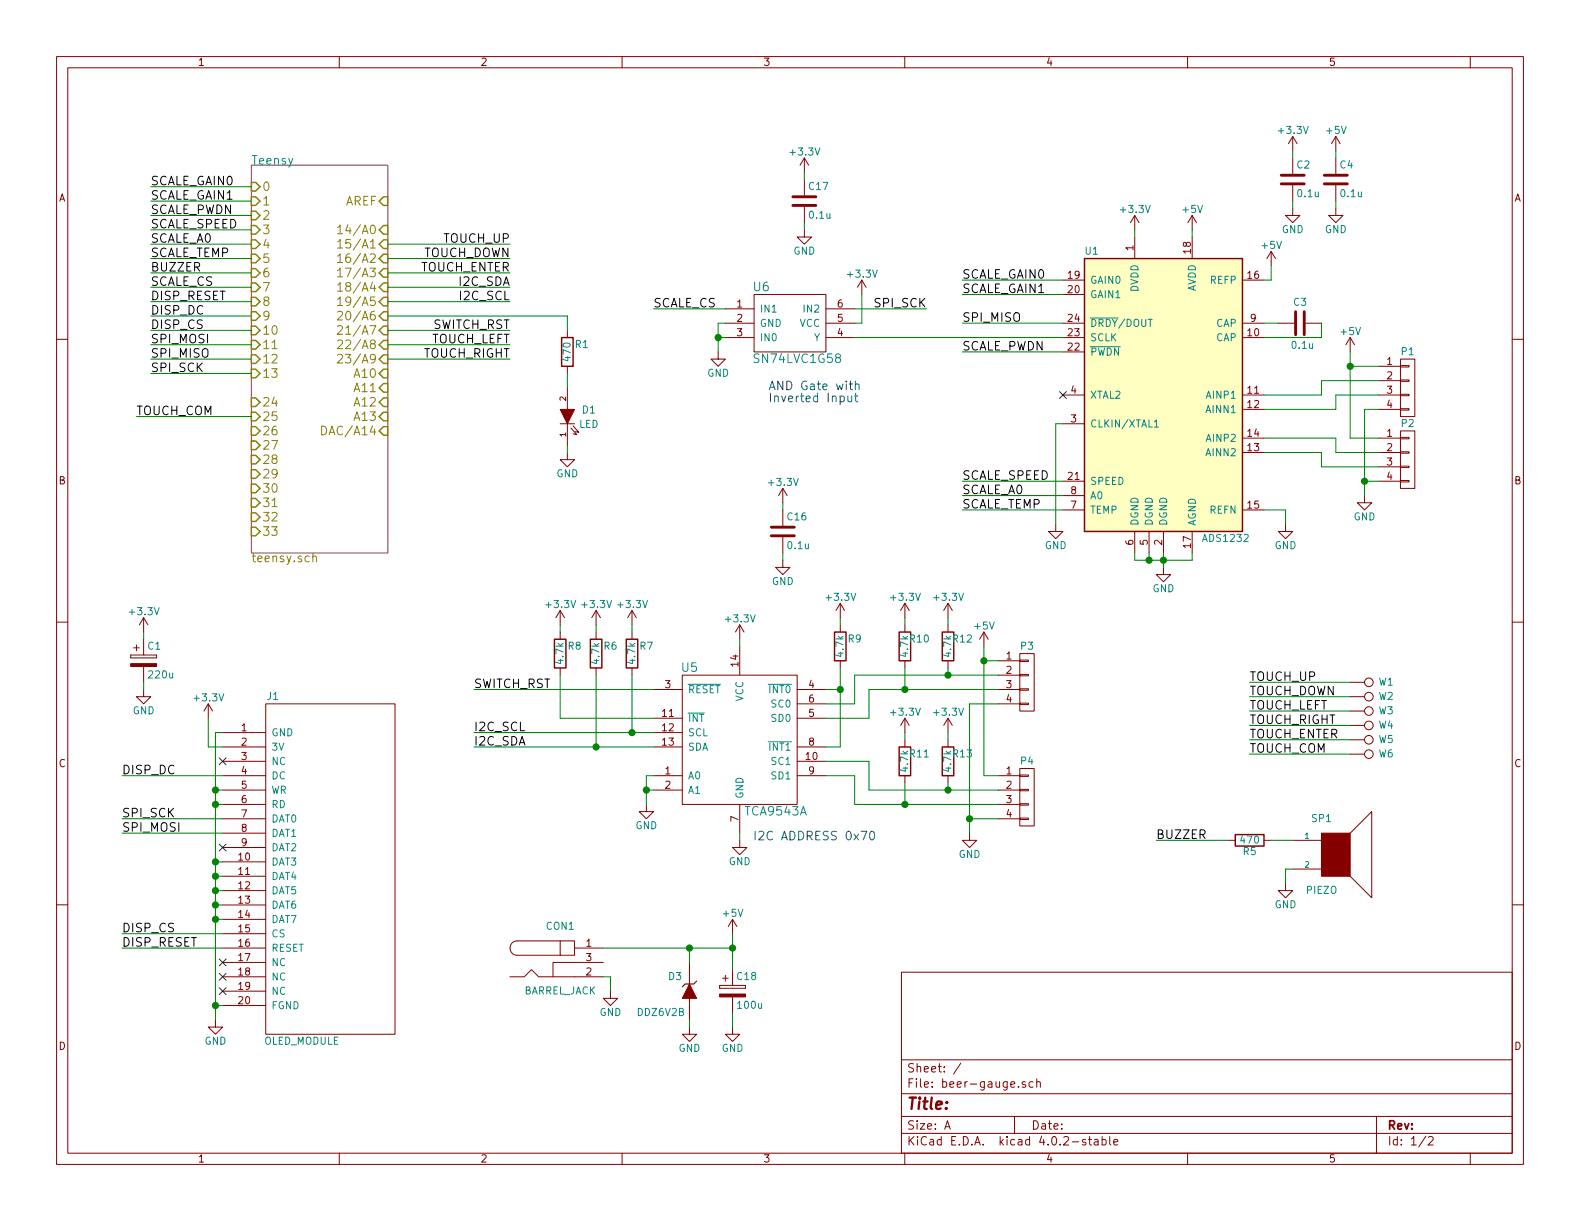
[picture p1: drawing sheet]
EESchema Schematic File Version 2
LIBS:power
LIBS:device
LIBS:transistors
LIBS:conn
LIBS:linear
LIBS:regul
LIBS:74xx
LIBS:cmos4000
LIBS:adc-dac
LIBS:memory
LIBS:xilinx
LIBS:microcontrollers
LIBS:dsp
LIBS:microchip
LIBS:analog_switches
LIBS:motorola
LIBS:texas
LIBS:intel
LIBS:audio
LIBS:interface
LIBS:digital-audio
LIBS:philips
LIBS:display
LIBS:cypress
LIBS:siliconi
LIBS:opto
LIBS:atmel
LIBS:contrib
LIBS:valves
LIBS:TEENSY_3.2
LIBS:OLED_MODULE
LIBS:touch_pad
LIBS:sn74lvc
LIBS:tca9546a
LIBS:beer-gauge-cache
EELAYER 25 0
EELAYER END
$Descr A 11000 8500
encoding utf-8
Sheet 1 2
Title ""
Date ""
Rev ""
Comp ""
Comment1 ""
Comment2 ""
Comment3 ""
Comment4 ""
$EndDescr
$Comp
L +5V #PWR01
U 1 1
P 9400 2450
F 0 "#PWR01" H 9400 2300 50  0001 C CNN
F 1 "+5V" H 9400 2590 50  0000 C CNN
F 2 "" H 9400 2450 50  0000 C CNN
F 3 "" H 9400 2450 50  0000 C CNN
	1    9400 2450
	1    0    0    -1  
$EndComp
$Comp
L +3.3V #PWR02
U 1 1
P 7900 1600
F 0 "#PWR02" H 7900 1450 50  0001 C CNN
F 1 "+3.3V" H 7900 1740 50  0000 C CNN
F 2 "" H 7900 1600 50  0000 C CNN
F 3 "" H 7900 1600 50  0000 C CNN
	1    7900 1600
	1    0    0    -1  
$EndComp
$Comp
L GND #PWR03
U 1 1
P 8100 3950
F 0 "#PWR03" H 8100 3700 50  0001 C CNN
F 1 "GND" H 8100 3800 50  0000 C CNN
F 2 "" H 8100 3950 50  0000 C CNN
F 3 "" H 8100 3950 50  0000 C CNN
	1    8100 3950
	1    0    0    -1  
$EndComp
$Comp
L CONN_01X04 P1
U 1 1
P 9800 2700
F 0 "P1" H 9800 2950 50  0000 C CNN
F 1 "CONN_01X04" V 9900 2700 50  0001 C CNN
F 2 "footprint:0855135016" H 9800 2700 50  0001 C CNN
F 3 "" H 9800 2700 50  0000 C CNN
	1    9800 2700
	1    0    0    -1  
$EndComp
$Comp
L CONN_01X04 P2
U 1 1
P 9800 3200
F 0 "P2" H 9800 3450 50  0000 C CNN
F 1 "CONN_01X04" V 9900 3200 50  0001 C CNN
F 2 "footprint:0855135016" H 9800 3200 50  0001 C CNN
F 3 "" H 9800 3200 50  0000 C CNN
	1    9800 3200
	1    0    0    -1  
$EndComp
$Comp
L CONN_01X04 P3
U 1 1
P 7150 4750
F 0 "P3" H 7150 5000 50  0000 C CNN
F 1 "CONN_01X04" V 7250 4750 50  0001 C CNN
F 2 "footprint:0855135016" H 7150 4750 50  0001 C CNN
F 3 "" H 7150 4750 50  0000 C CNN
	1    7150 4750
	1    0    0    -1  
$EndComp
$Comp
L CONN_01X04 P4
U 1 1
P 7150 5550
F 0 "P4" H 7150 5800 50  0000 C CNN
F 1 "CONN_01X04" V 7250 5550 50  0001 C CNN
F 2 "footprint:0855135016" H 7150 5550 50  0001 C CNN
F 3 "" H 7150 5550 50  0000 C CNN
	1    7150 5550
	1    0    0    -1  
$EndComp
$Comp
L GND #PWR04
U 1 1
P 9500 3450
F 0 "#PWR04" H 9500 3200 50  0001 C CNN
F 1 "GND" H 9500 3300 50  0000 C CNN
F 2 "" H 9500 3450 50  0000 C CNN
F 3 "" H 9500 3450 50  0000 C CNN
	1    9500 3450
	1    0    0    -1  
$EndComp
$Comp
L GND #PWR05
U 1 1
P 8950 3650
F 0 "#PWR05" H 8950 3400 50  0001 C CNN
F 1 "GND" H 8950 3500 50  0000 C CNN
F 2 "" H 8950 3650 50  0000 C CNN
F 3 "" H 8950 3650 50  0000 C CNN
	1    8950 3650
	1    0    0    -1  
$EndComp
$Comp
L C C3
U 1 1
P 9050 2250
F 0 "C3" V 9200 2200 50  0000 L CNN
F 1 "0.1u" V 8900 2150 50  0000 L CNN
F 2 "Capacitors_SMD:C_0603" H 9088 2100 50  0001 C CNN
F 3 "" H 9050 2250 50  0000 C CNN
	1    9050 2250
	0    -1   -1   0   
$EndComp
$Comp
L +5V #PWR06
U 1 1
P 8850 1850
F 0 "#PWR06" H 8850 1700 50  0001 C CNN
F 1 "+5V" H 8850 1990 50  0000 C CNN
F 2 "" H 8850 1850 50  0000 C CNN
F 3 "" H 8850 1850 50  0000 C CNN
	1    8850 1850
	1    0    0    -1  
$EndComp
$Comp
L +5V #PWR07
U 1 1
P 8300 1600
F 0 "#PWR07" H 8300 1450 50  0001 C CNN
F 1 "+5V" H 8300 1740 50  0000 C CNN
F 2 "" H 8300 1600 50  0000 C CNN
F 3 "" H 8300 1600 50  0000 C CNN
	1    8300 1600
	1    0    0    -1  
$EndComp
$Comp
L C C4
U 1 1
P 9300 1250
F 0 "C4" H 9325 1350 50  0000 L CNN
F 1 "0.1u" H 9325 1150 50  0000 L CNN
F 2 "Capacitors_SMD:C_0603" H 9338 1100 50  0001 C CNN
F 3 "" H 9300 1250 50  0000 C CNN
	1    9300 1250
	1    0    0    -1  
$EndComp
$Comp
L +5V #PWR08
U 1 1
P 9300 1050
F 0 "#PWR08" H 9300 900 50  0001 C CNN
F 1 "+5V" H 9300 1190 50  0000 C CNN
F 2 "" H 9300 1050 50  0000 C CNN
F 3 "" H 9300 1050 50  0000 C CNN
	1    9300 1050
	1    0    0    -1  
$EndComp
$Comp
L GND #PWR09
U 1 1
P 9300 1450
F 0 "#PWR09" H 9300 1200 50  0001 C CNN
F 1 "GND" H 9300 1300 50  0000 C CNN
F 2 "" H 9300 1450 50  0000 C CNN
F 3 "" H 9300 1450 50  0000 C CNN
	1    9300 1450
	1    0    0    -1  
$EndComp
$Comp
L GND #PWR010
U 1 1
P 7350 3650
F 0 "#PWR010" H 7350 3400 50  0001 C CNN
F 1 "GND" H 7350 3500 50  0000 C CNN
F 2 "" H 7350 3650 50  0000 C CNN
F 3 "" H 7350 3650 50  0000 C CNN
	1    7350 3650
	1    0    0    -1  
$EndComp
Text Label 6700 2450 0    60   ~ 0
SCALE_PWDN
Text Label 6700 1950 0    60   ~ 0
SCALE_GAIN0
Text Label 6700 2050 0    60   ~ 0
SCALE_GAIN1
Text Label 6700 3350 0    60   ~ 0
SCALE_SPEED
Text Label 6700 3450 0    60   ~ 0
SCALE_A0
Text Label 1050 1300 0    60   ~ 0
SCALE_GAIN0
Text Label 1050 1400 0    60   ~ 0
SCALE_GAIN1
Text Label 1050 1500 0    60   ~ 0
SCALE_PWDN
Text Label 1050 1600 0    60   ~ 0
SCALE_SPEED
Text Label 1050 1700 0    60   ~ 0
SCALE_A0
$Comp
L OLED_MODULE J1
U 1 1
P 2300 6050
F 0 "J1" H 1900 7250 50  0000 C CNN
F 1 "OLED_MODULE" H 2100 4850 50  0000 C CNN
F 2 "footprint:0522712069" H 2300 6050 50  0001 C CNN
F 3 "DOCUMENTATION" H 2300 6050 50  0001 C CNN
	1    2300 6050
	1    0    0    -1  
$EndComp
$Comp
L GND #PWR011
U 1 1
P 1500 7100
F 0 "#PWR011" H 1500 6850 50  0001 C CNN
F 1 "GND" H 1500 6950 50  0000 C CNN
F 2 "" H 1500 7100 50  0000 C CNN
F 3 "" H 1500 7100 50  0000 C CNN
	1    1500 7100
	1    0    0    -1  
$EndComp
NoConn ~ 1550 6900
NoConn ~ 1550 6800
NoConn ~ 1550 6700
NoConn ~ 1550 5300
$Comp
L +3.3V #PWR012
U 1 1
P 1450 5000
F 0 "#PWR012" H 1450 4850 50  0001 C CNN
F 1 "+3.3V" H 1450 5140 50  0000 C CNN
F 2 "" H 1450 5000 50  0000 C CNN
F 3 "" H 1450 5000 50  0000 C CNN
	1    1450 5000
	1    0    0    -1  
$EndComp
$Comp
L CP C1
U 1 1
P 1000 4600
F 0 "C1" H 1025 4700 50  0000 L CNN
F 1 "220u" H 1025 4500 50  0000 L CNN
F 2 "Capacitors_Tantalum_SMD:TantalC_SizeD_EIA-7343_Reflow" H 1038 4450 50  0001 C CNN
F 3 "" H 1000 4600 50  0000 C CNN
	1    1000 4600
	1    0    0    -1  
$EndComp
Text Label 850  6600 0    60   ~ 0
DISP_RESET
$Comp
L +3.3V #PWR013
U 1 1
P 1000 4400
F 0 "#PWR013" H 1000 4250 50  0001 C CNN
F 1 "+3.3V" H 1000 4540 50  0000 C CNN
F 2 "" H 1000 4400 50  0000 C CNN
F 3 "" H 1000 4400 50  0000 C CNN
	1    1000 4400
	1    0    0    -1  
$EndComp
$Comp
L GND #PWR014
U 1 1
P 1000 4800
F 0 "#PWR014" H 1000 4550 50  0001 C CNN
F 1 "GND" H 1000 4650 50  0000 C CNN
F 2 "" H 1000 4800 50  0000 C CNN
F 3 "" H 1000 4800 50  0000 C CNN
	1    1000 4800
	1    0    0    -1  
$EndComp
Text Label 1050 2100 0    60   ~ 0
DISP_RESET
Text Label 8700 4950 0    60   ~ 0
TOUCH_LEFT
Text Label 8700 5050 0    60   ~ 0
TOUCH_RIGHT
Text Label 8700 4750 0    60   ~ 0
TOUCH_UP
Text Label 8700 4850 0    60   ~ 0
TOUCH_DOWN
Text Label 3550 1700 2    60   ~ 0
TOUCH_UP
Text Label 3550 1800 2    60   ~ 0
TOUCH_DOWN
Text Label 3550 2400 2    60   ~ 0
TOUCH_LEFT
Text Label 3550 2500 2    60   ~ 0
TOUCH_RIGHT
$Sheet
S 1750 1150 950  2700
U 5762F329
F0 "Teensy" 60
F1 "teensy.sch" 60
F2 "23/A9" I R 2700 2500 60 
F3 "22/A8" I R 2700 2400 60 
F4 "21/A7" I R 2700 2300 60 
F5 "20/A6" I R 2700 2200 60 
F6 "19/A5" I R 2700 2100 60 
F7 "18/A4" I R 2700 2000 60 
F8 "17/A3" I R 2700 1900 60 
F9 "16/A2" I R 2700 1800 60 
F10 "15/A1" I R 2700 1700 60 
F11 "14/A0" I R 2700 1600 60 
F12 "13" I L 1750 2600 60 
F13 "12" I L 1750 2500 60 
F14 "11" I L 1750 2400 60 
F15 "10" I L 1750 2300 60 
F16 "9" I L 1750 2200 60 
F17 "8" I L 1750 2100 60 
F18 "7" I L 1750 2000 60 
F19 "6" I L 1750 1900 60 
F20 "5" I L 1750 1800 60 
F21 "4" I L 1750 1700 60 
F22 "3" I L 1750 1600 60 
F23 "2" I L 1750 1500 60 
F24 "1" I L 1750 1400 60 
F25 "0" I L 1750 1300 60 
F26 "A13" I R 2700 2900 60 
F27 "33" I L 1750 3700 60 
F28 "32" I L 1750 3600 60 
F29 "31" I L 1750 3500 60 
F30 "30" I L 1750 3400 60 
F31 "29" I L 1750 3300 60 
F32 "28" I L 1750 3200 60 
F33 "27" I L 1750 3100 60 
F34 "26" I L 1750 3000 60 
F35 "25" I L 1750 2900 60 
F36 "24" I L 1750 2800 60 
F37 "A12" I R 2700 2800 60 
F38 "DAC/A14" I R 2700 3000 60 
F39 "A11" I R 2700 2700 60 
F40 "A10" I R 2700 2600 60 
F41 "AREF" I R 2700 1400 60 
$EndSheet
$Comp
L LED D1
U 1 1
P 3950 2900
F 0 "D1" V 4000 2750 50  0000 C CNN
F 1 "LED" V 3900 2750 50  0000 C CNN
F 2 "LEDs:LED_0603" H 3950 2900 50  0001 C CNN
F 3 "" H 3950 2900 50  0000 C CNN
	1    3950 2900
	0    -1   -1   0   
$EndComp
$Comp
L R R1
U 1 1
P 3950 2450
F 0 "R1" H 4050 2500 50  0000 C CNN
F 1 "470" V 3950 2450 50  0000 C CNN
F 2 "Resistors_SMD:R_0603" V 3880 2450 50  0001 C CNN
F 3 "" H 3950 2450 50  0000 C CNN
	1    3950 2450
	1    0    0    -1  
$EndComp
$Comp
L GND #PWR015
U 1 1
P 3950 3150
F 0 "#PWR015" H 3950 2900 50  0001 C CNN
F 1 "GND" H 3950 3000 50  0000 C CNN
F 2 "" H 3950 3150 50  0000 C CNN
F 3 "" H 3950 3150 50  0000 C CNN
	1    3950 3150
	1    0    0    -1  
$EndComp
$Comp
L C C2
U 1 1
P 9000 1250
F 0 "C2" H 9025 1350 50  0000 L CNN
F 1 "0.1u" H 9025 1150 50  0000 L CNN
F 2 "Capacitors_SMD:C_0603" H 9038 1100 50  0001 C CNN
F 3 "" H 9000 1250 50  0000 C CNN
	1    9000 1250
	1    0    0    -1  
$EndComp
$Comp
L GND #PWR016
U 1 1
P 9000 1450
F 0 "#PWR016" H 9000 1200 50  0001 C CNN
F 1 "GND" H 9000 1300 50  0000 C CNN
F 2 "" H 9000 1450 50  0000 C CNN
F 3 "" H 9000 1450 50  0000 C CNN
	1    9000 1450
	1    0    0    -1  
$EndComp
$Comp
L +3.3V #PWR017
U 1 1
P 9000 1050
F 0 "#PWR017" H 9000 900 50  0001 C CNN
F 1 "+3.3V" H 9000 1190 50  0000 C CNN
F 2 "" H 9000 1050 50  0000 C CNN
F 3 "" H 9000 1050 50  0000 C CNN
	1    9000 1050
	1    0    0    -1  
$EndComp
$Comp
L SPEAKER SP1
U 1 1
P 9300 5950
F 0 "SP1" H 9200 6200 50  0000 C CNN
F 1 "PIEZO" H 9200 5700 50  0000 C CNN
F 2 "footprint:PKMCS" H 9300 5950 50  0001 C CNN
F 3 "" H 9300 5950 50  0000 C CNN
	1    9300 5950
	1    0    0    -1  
$EndComp
$Comp
L R R5
U 1 1
P 8700 5850
F 0 "R5" V 8780 5850 50  0000 C CNN
F 1 "470" V 8700 5850 50  0000 C CNN
F 2 "Resistors_SMD:R_0603" V 8630 5850 50  0001 C CNN
F 3 "" H 8700 5850 50  0000 C CNN
	1    8700 5850
	0    1    1    0   
$EndComp
$Comp
L GND #PWR018
U 1 1
P 8950 6150
F 0 "#PWR018" H 8950 5900 50  0001 C CNN
F 1 "GND" H 8950 6000 50  0000 C CNN
F 2 "" H 8950 6150 50  0000 C CNN
F 3 "" H 8950 6150 50  0000 C CNN
	1    8950 6150
	1    0    0    -1  
$EndComp
Text Label 8050 5850 0    60   ~ 0
BUZZER
Text Label 1050 1900 0    60   ~ 0
BUZZER
Text Label 8700 5150 0    60   ~ 0
TOUCH_ENTER
Text Label 8700 5250 0    60   ~ 0
TOUCH_COM
Text Label 3550 1900 2    60   ~ 0
TOUCH_ENTER
Text Label 950  2900 0    60   ~ 0
TOUCH_COM
$Comp
L TEST_1P W1
U 1 1
P 9400 4750
F 0 "W1" V 9400 5000 50  0000 C CNN
F 1 "TEST_1P" H 9400 4950 50  0001 C CNN
F 2 "footprint:PadVia" H 9600 4750 50  0001 C CNN
F 3 "" H 9600 4750 50  0000 C CNN
	1    9400 4750
	0    1    1    0   
$EndComp
$Comp
L TEST_1P W2
U 1 1
P 9400 4850
F 0 "W2" V 9400 5100 50  0000 C CNN
F 1 "TEST_1P" H 9400 5050 50  0001 C CNN
F 2 "footprint:PadVia" H 9600 4850 50  0001 C CNN
F 3 "" H 9600 4850 50  0000 C CNN
	1    9400 4850
	0    1    1    0   
$EndComp
$Comp
L TEST_1P W3
U 1 1
P 9400 4950
F 0 "W3" V 9400 5200 50  0000 C CNN
F 1 "TEST_1P" H 9400 5150 50  0001 C CNN
F 2 "footprint:PadVia" H 9600 4950 50  0001 C CNN
F 3 "" H 9600 4950 50  0000 C CNN
	1    9400 4950
	0    1    1    0   
$EndComp
$Comp
L TEST_1P W4
U 1 1
P 9400 5050
F 0 "W4" V 9400 5300 50  0000 C CNN
F 1 "TEST_1P" H 9400 5250 50  0001 C CNN
F 2 "footprint:PadVia" H 9600 5050 50  0001 C CNN
F 3 "" H 9600 5050 50  0000 C CNN
	1    9400 5050
	0    1    1    0   
$EndComp
$Comp
L TEST_1P W5
U 1 1
P 9400 5150
F 0 "W5" V 9400 5400 50  0000 C CNN
F 1 "TEST_1P" H 9400 5350 50  0001 C CNN
F 2 "footprint:PadVia" H 9600 5150 50  0001 C CNN
F 3 "" H 9600 5150 50  0000 C CNN
	1    9400 5150
	0    1    1    0   
$EndComp
$Comp
L TEST_1P W6
U 1 1
P 9400 5250
F 0 "W6" V 9400 5500 50  0000 C CNN
F 1 "TEST_1P" H 9400 5450 50  0001 C CNN
F 2 "footprint:PadVia" H 9600 5250 50  0001 C CNN
F 3 "" H 9600 5250 50  0000 C CNN
	1    9400 5250
	0    1    1    0   
$EndComp
$Comp
L +3.3V #PWR019
U 1 1
P 6000 2050
F 0 "#PWR019" H 6000 1900 50  0001 C CNN
F 1 "+3.3V" H 6000 2190 50  0000 C CNN
F 2 "" H 6000 2050 50  0000 C CNN
F 3 "" H 6000 2050 50  0000 C CNN
	1    6000 2050
	1    0    0    -1  
$EndComp
$Comp
L GND #PWR020
U 1 1
P 5000 2450
F 0 "#PWR020" H 5000 2200 50  0001 C CNN
F 1 "GND" H 5000 2300 50  0000 C CNN
F 2 "" H 5000 2450 50  0000 C CNN
F 3 "" H 5000 2450 50  0000 C CNN
	1    5000 2450
	1    0    0    -1  
$EndComp
Text Label 1050 2600 0    60   ~ 0
SPI_SCK
Text Label 1050 2400 0    60   ~ 0
SPI_MOSI
Text Label 1050 2500 0    60   ~ 0
SPI_MISO
Text Label 6450 2150 2    60   ~ 0
SPI_SCK
Text Label 4550 2150 0    60   ~ 0
SCALE_CS
Text Label 1050 2000 0    60   ~ 0
SCALE_CS
$Comp
L SN74LVC1G58 U6
U 1 1
P 5500 2250
F 0 "U6" H 5300 2500 60  0000 C CNN
F 1 "SN74LVC1G58" H 5550 2000 60  0000 C CNN
F 2 "TO_SOT_Packages_SMD:SC-70-6" H 5500 2250 60  0001 C CNN
F 3 "" H 5500 2250 60  0000 C CNN
	1    5500 2250
	1    0    0    -1  
$EndComp
Text Label 850  5800 0    60   ~ 0
SPI_MOSI
Text Label 6700 2250 0    60   ~ 0
SPI_MISO
Text Notes 5350 2800 0    60   ~ 0
AND Gate with\nInverted Input
Text Label 1050 2300 0    60   ~ 0
DISP_CS
Text Label 850  6500 0    60   ~ 0
DISP_CS
Text Label 850  5700 0    60   ~ 0
SPI_SCK
NoConn ~ 1550 5900
Text Label 850  5400 0    60   ~ 0
DISP_DC
Text Label 1050 2200 0    60   ~ 0
DISP_DC
Text Label 3550 2100 2    60   ~ 0
I2C_SCL
Text Label 3550 2000 2    60   ~ 0
I2C_SDA
Text Label 3300 5200 0    60   ~ 0
I2C_SDA
$Comp
L C C17
U 1 1
P 5600 1400
F 0 "C17" H 5625 1500 50  0000 L CNN
F 1 "0.1u" H 5625 1300 50  0000 L CNN
F 2 "Capacitors_SMD:C_0603" H 5638 1250 50  0001 C CNN
F 3 "" H 5600 1400 50  0000 C CNN
	1    5600 1400
	1    0    0    -1  
$EndComp
$Comp
L GND #PWR021
U 1 1
P 5600 1600
F 0 "#PWR021" H 5600 1350 50  0001 C CNN
F 1 "GND" H 5600 1450 50  0000 C CNN
F 2 "" H 5600 1600 50  0000 C CNN
F 3 "" H 5600 1600 50  0000 C CNN
	1    5600 1600
	1    0    0    -1  
$EndComp
$Comp
L +3.3V #PWR022
U 1 1
P 5600 1200
F 0 "#PWR022" H 5600 1050 50  0001 C CNN
F 1 "+3.3V" H 5600 1340 50  0000 C CNN
F 2 "" H 5600 1200 50  0000 C CNN
F 3 "" H 5600 1200 50  0000 C CNN
	1    5600 1200
	1    0    0    -1  
$EndComp
$Comp
L R R6
U 1 1
P 4150 4550
F 0 "R6" H 4250 4600 50  0000 C CNN
F 1 "4.7k" V 4150 4550 50  0000 C CNN
F 2 "Resistors_SMD:R_0603" V 4080 4550 50  0001 C CNN
F 3 "" H 4150 4550 50  0000 C CNN
	1    4150 4550
	1    0    0    -1  
$EndComp
$Comp
L R R7
U 1 1
P 4400 4550
F 0 "R7" H 4500 4600 50  0000 C CNN
F 1 "4.7k" V 4400 4550 50  0000 C CNN
F 2 "Resistors_SMD:R_0603" V 4330 4550 50  0001 C CNN
F 3 "" H 4400 4550 50  0000 C CNN
	1    4400 4550
	1    0    0    -1  
$EndComp
$Comp
L +3.3V #PWR023
U 1 1
P 5150 4450
F 0 "#PWR023" H 5150 4300 50  0001 C CNN
F 1 "+3.3V" H 5150 4590 50  0000 C CNN
F 2 "" H 5150 4450 50  0000 C CNN
F 3 "" H 5150 4450 50  0000 C CNN
	1    5150 4450
	1    0    0    -1  
$EndComp
$Comp
L +3.3V #PWR024
U 1 1
P 4400 4350
F 0 "#PWR024" H 4400 4200 50  0001 C CNN
F 1 "+3.3V" H 4400 4490 50  0000 C CNN
F 2 "" H 4400 4350 50  0000 C CNN
F 3 "" H 4400 4350 50  0000 C CNN
	1    4400 4350
	1    0    0    -1  
$EndComp
$Comp
L +3.3V #PWR025
U 1 1
P 4150 4350
F 0 "#PWR025" H 4150 4200 50  0001 C CNN
F 1 "+3.3V" H 4150 4490 50  0000 C CNN
F 2 "" H 4150 4350 50  0000 C CNN
F 3 "" H 4150 4350 50  0000 C CNN
	1    4150 4350
	1    0    0    -1  
$EndComp
$Comp
L C C16
U 1 1
P 5450 3700
F 0 "C16" H 5475 3800 50  0000 L CNN
F 1 "0.1u" H 5475 3600 50  0000 L CNN
F 2 "Capacitors_SMD:C_0603" H 5488 3550 50  0001 C CNN
F 3 "" H 5450 3700 50  0000 C CNN
	1    5450 3700
	1    0    0    -1  
$EndComp
$Comp
L +3.3V #PWR026
U 1 1
P 5450 3500
F 0 "#PWR026" H 5450 3350 50  0001 C CNN
F 1 "+3.3V" H 5450 3640 50  0000 C CNN
F 2 "" H 5450 3500 50  0000 C CNN
F 3 "" H 5450 3500 50  0000 C CNN
	1    5450 3500
	1    0    0    -1  
$EndComp
$Comp
L GND #PWR027
U 1 1
P 5150 5850
F 0 "#PWR027" H 5150 5600 50  0001 C CNN
F 1 "GND" H 5150 5700 50  0000 C CNN
F 2 "" H 5150 5850 50  0000 C CNN
F 3 "" H 5150 5850 50  0000 C CNN
	1    5150 5850
	1    0    0    -1  
$EndComp
$Comp
L GND #PWR028
U 1 1
P 5450 3900
F 0 "#PWR028" H 5450 3650 50  0001 C CNN
F 1 "GND" H 5450 3750 50  0000 C CNN
F 2 "" H 5450 3900 50  0000 C CNN
F 3 "" H 5450 3900 50  0000 C CNN
	1    5450 3900
	1    0    0    -1  
$EndComp
Text Label 3300 4800 0    60   ~ 0
SWITCH_RST
Text Label 3300 5100 0    60   ~ 0
I2C_SCL
Text Label 3550 2300 2    60   ~ 0
SWITCH_RST
$Comp
L GND #PWR029
U 1 1
P 4500 5600
F 0 "#PWR029" H 4500 5350 50  0001 C CNN
F 1 "GND" H 4500 5450 50  0000 C CNN
F 2 "" H 4500 5600 50  0000 C CNN
F 3 "" H 4500 5600 50  0000 C CNN
	1    4500 5600
	1    0    0    -1  
$EndComp
$Comp
L TCA9543A U5
U 1 1
P 5150 5100
F 0 "U5" H 4800 5550 60  0000 C CNN
F 1 "TCA9543A" H 5400 4550 60  0000 C CNN
F 2 "Housings_SSOP:TSSOP-14_4.4x5mm_Pitch0.65mm" H 5150 5100 60  0001 C CNN
F 3 "" H 5150 5100 60  0000 C CNN
	1    5150 5100
	1    0    0    -1  
$EndComp
$Comp
L ADS1232IPW U1
U 1 1
P 8100 2750
F 0 "U1" H 8550 3750 50  0000 L CNN
F 1 "ADS1232" H 7500 1750 50  0000 L CNN
F 2 "Housings_SSOP:TSSOP-24_4.4x7.8mm_Pitch0.65mm" H 8100 2750 50  0001 C CIN
F 3 "" H 8100 2750 50  0000 C CNN
	1    8100 2750
	-1   0    0    -1  
$EndComp
NoConn ~ 7400 2750
$Comp
L GND #PWR030
U 1 1
P 6750 5800
F 0 "#PWR030" H 6750 5550 50  0001 C CNN
F 1 "GND" H 6750 5650 50  0000 C CNN
F 2 "" H 6750 5800 50  0000 C CNN
F 3 "" H 6750 5800 50  0000 C CNN
	1    6750 5800
	1    0    0    -1  
$EndComp
Text Label 1050 1800 0    60   ~ 0
SCALE_TEMP
Text Label 6700 3550 0    60   ~ 0
SCALE_TEMP
$Comp
L R R11
U 1 1
P 6300 5300
F 0 "R11" H 6400 5350 50  0000 C CNN
F 1 "4.7k" V 6300 5300 50  0000 C CNN
F 2 "Resistors_SMD:R_0603" V 6230 5300 50  0001 C CNN
F 3 "" H 6300 5300 50  0000 C CNN
	1    6300 5300
	1    0    0    -1  
$EndComp
$Comp
L R R12
U 1 1
P 6600 4500
F 0 "R12" H 6700 4550 50  0000 C CNN
F 1 "4.7k" V 6600 4500 50  0000 C CNN
F 2 "Resistors_SMD:R_0603" V 6530 4500 50  0001 C CNN
F 3 "" H 6600 4500 50  0000 C CNN
	1    6600 4500
	1    0    0    -1  
$EndComp
$Comp
L R R9
U 1 1
P 5850 4500
F 0 "R9" H 5950 4550 50  0000 C CNN
F 1 "4.7k" V 5850 4500 50  0000 C CNN
F 2 "Resistors_SMD:R_0603" V 5780 4500 50  0001 C CNN
F 3 "" H 5850 4500 50  0000 C CNN
	1    5850 4500
	1    0    0    -1  
$EndComp
$Comp
L R R10
U 1 1
P 6300 4500
F 0 "R10" H 6400 4550 50  0000 C CNN
F 1 "4.7k" V 6300 4500 50  0000 C CNN
F 2 "Resistors_SMD:R_0603" V 6230 4500 50  0001 C CNN
F 3 "" H 6300 4500 50  0000 C CNN
	1    6300 4500
	1    0    0    -1  
$EndComp
$Comp
L R R8
U 1 1
P 3900 4550
F 0 "R8" H 4000 4600 50  0000 C CNN
F 1 "4.7k" V 3900 4550 50  0000 C CNN
F 2 "Resistors_SMD:R_0603" V 3830 4550 50  0001 C CNN
F 3 "" H 3900 4550 50  0000 C CNN
	1    3900 4550
	1    0    0    -1  
$EndComp
$Comp
L +3.3V #PWR031
U 1 1
P 3900 4350
F 0 "#PWR031" H 3900 4200 50  0001 C CNN
F 1 "+3.3V" H 3900 4490 50  0000 C CNN
F 2 "" H 3900 4350 50  0000 C CNN
F 3 "" H 3900 4350 50  0000 C CNN
	1    3900 4350
	1    0    0    -1  
$EndComp
$Comp
L +5V #PWR032
U 1 1
P 6850 4500
F 0 "#PWR032" H 6850 4350 50  0001 C CNN
F 1 "+5V" H 6850 4640 50  0000 C CNN
F 2 "" H 6850 4500 50  0000 C CNN
F 3 "" H 6850 4500 50  0000 C CNN
	1    6850 4500
	1    0    0    -1  
$EndComp
Wire Wire Line
	8300 1650 8300 1600
Wire Wire Line
	9300 1450 9300 1400
Wire Wire Line
	9300 1100 9300 1050
Wire Wire Line
	6700 2450 7400 2450
Wire Wire Line
	6700 2050 7400 2050
Wire Wire Line
	6700 1950 7400 1950
Wire Wire Line
	7900 1650 7900 1600
Wire Wire Line
	1550 5100 1500 5100
Wire Wire Line
	1450 5000 1450 5200
Wire Wire Line
	1450 5200 1550 5200
Wire Wire Line
	850  6600 1550 6600
Wire Wire Line
	1000 4450 1000 4400
Wire Wire Line
	1000 4800 1000 4750
Wire Wire Line
	2700 2500 3550 2500
Wire Wire Line
	2700 2400 3550 2400
Wire Wire Line
	3550 1700 2700 1700
Wire Wire Line
	2700 1800 3550 1800
Wire Wire Line
	1050 1300 1750 1300
Wire Wire Line
	1050 1400 1750 1400
Wire Wire Line
	1050 1500 1750 1500
Wire Wire Line
	1050 1600 1750 1600
Wire Wire Line
	1050 1700 1750 1700
Wire Wire Line
	3950 2700 3950 2600
Wire Wire Line
	3950 3150 3950 3100
Wire Wire Line
	9000 1450 9000 1400
Wire Wire Line
	9000 1050 9000 1100
Wire Wire Line
	9000 6050 8950 6050
Wire Wire Line
	8950 6050 8950 6150
Wire Wire Line
	8850 5850 9000 5850
Wire Wire Line
	8050 5850 8550 5850
Wire Wire Line
	1050 1900 1750 1900
Wire Wire Line
	3550 1900 2700 1900
Wire Wire Line
	950  2900 1750 2900
Wire Wire Line
	8700 4750 9400 4750
Wire Wire Line
	8700 4850 9400 4850
Wire Wire Line
	8700 4950 9400 4950
Wire Wire Line
	8700 5050 9400 5050
Wire Wire Line
	8700 5150 9400 5150
Wire Wire Line
	8700 5250 9400 5250
Wire Wire Line
	5050 2250 5000 2250
Wire Wire Line
	5000 2250 5000 2450
Wire Wire Line
	5050 2350 5000 2350
Connection ~ 5000 2350
Wire Wire Line
	5950 2250 6000 2250
Wire Wire Line
	6000 2250 6000 2050
Wire Wire Line
	5950 2150 6450 2150
Wire Wire Line
	4550 2150 5050 2150
Wire Wire Line
	1050 2500 1750 2500
Wire Wire Line
	1050 2400 1750 2400
Wire Wire Line
	1500 5100 1500 7100
Wire Wire Line
	1550 7000 1500 7000
Connection ~ 1500 7000
Wire Wire Line
	1550 6400 1500 6400
Connection ~ 1500 6400
Wire Wire Line
	1550 6000 1500 6000
Connection ~ 1500 6000
Wire Wire Line
	1550 6100 1500 6100
Connection ~ 1500 6100
Wire Wire Line
	1550 6200 1500 6200
Connection ~ 1500 6200
Wire Wire Line
	1550 6300 1500 6300
Connection ~ 1500 6300
Wire Wire Line
	850  5800 1550 5800
Wire Wire Line
	850  5700 1550 5700
Wire Wire Line
	850  6500 1550 6500
Wire Wire Line
	850  5400 1550 5400
Wire Wire Line
	1550 5500 1500 5500
Connection ~ 1500 5500
Wire Wire Line
	1550 5600 1500 5600
Connection ~ 1500 5600
Wire Wire Line
	6700 2250 7400 2250
Wire Wire Line
	5950 2350 7400 2350
Wire Wire Line
	3550 2000 2700 2000
Wire Wire Line
	3550 2100 2700 2100
Wire Wire Line
	1050 2200 1750 2200
Wire Wire Line
	1050 2300 1750 2300
Wire Wire Line
	1050 2100 1750 2100
Wire Wire Line
	1050 2600 1750 2600
Wire Wire Line
	2700 2200 3950 2200
Wire Wire Line
	3950 2200 3950 2300
Wire Wire Line
	5600 1200 5600 1250
Wire Wire Line
	5600 1550 5600 1600
Wire Wire Line
	4400 5100 4400 4700
Wire Wire Line
	3300 5200 4550 5200
Wire Wire Line
	4150 5200 4150 4700
Connection ~ 4150 5200
Connection ~ 4400 5100
Wire Wire Line
	4150 4350 4150 4400
Wire Wire Line
	4400 4350 4400 4400
Wire Wire Line
	5450 3900 5450 3850
Wire Wire Line
	5450 3550 5450 3500
Wire Wire Line
	3300 5100 4550 5100
Wire Wire Line
	3550 2300 2700 2300
Wire Wire Line
	4550 5400 4500 5400
Wire Wire Line
	4500 5400 4500 5600
Wire Wire Line
	4550 5500 4500 5500
Connection ~ 4500 5500
Wire Wire Line
	3300 4800 4550 4800
Wire Wire Line
	5150 4450 5150 4500
Wire Wire Line
	5150 5800 5150 5850
Wire Wire Line
	8100 3850 8100 3950
Wire Wire Line
	7900 3850 7900 3900
Wire Wire Line
	7900 3900 8300 3900
Connection ~ 8100 3900
Wire Wire Line
	8300 3900 8300 3850
Wire Wire Line
	8000 3850 8000 3900
Connection ~ 8000 3900
Wire Wire Line
	8800 3550 8950 3550
Wire Wire Line
	8950 3550 8950 3650
Wire Wire Line
	8800 1950 8850 1950
Wire Wire Line
	8850 1950 8850 1850
Wire Wire Line
	8900 2250 8800 2250
Wire Wire Line
	8800 2350 9200 2350
Wire Wire Line
	9200 2350 9200 2250
Wire Wire Line
	9600 2850 9500 2850
Wire Wire Line
	9500 2850 9500 3450
Wire Wire Line
	9600 3350 9500 3350
Connection ~ 9500 3350
Wire Wire Line
	9400 3050 9600 3050
Wire Wire Line
	9400 2450 9400 3050
Wire Wire Line
	9600 2550 9400 2550
Connection ~ 9400 2550
Wire Wire Line
	8800 2850 9300 2850
Wire Wire Line
	9300 2850 9300 2750
Wire Wire Line
	9300 2750 9600 2750
Wire Wire Line
	9600 2650 9200 2650
Wire Wire Line
	9200 2650 9200 2750
Wire Wire Line
	9200 2750 8800 2750
Wire Wire Line
	9600 3150 9300 3150
Wire Wire Line
	9300 3150 9300 3050
Wire Wire Line
	9300 3050 8800 3050
Wire Wire Line
	9600 3250 9200 3250
Wire Wire Line
	9200 3250 9200 3150
Wire Wire Line
	9200 3150 8800 3150
Wire Wire Line
	7400 2950 7350 2950
Wire Wire Line
	7350 2950 7350 3650
Wire Wire Line
	6700 3350 7400 3350
Wire Wire Line
	6700 3450 7400 3450
Wire Wire Line
	1050 2000 1750 2000
Wire Wire Line
	1050 1800 1750 1800
Wire Wire Line
	6700 3550 7400 3550
Wire Wire Line
	3900 4700 3900 5000
Wire Wire Line
	3900 5000 4550 5000
Wire Wire Line
	3900 4350 3900 4400
Wire Wire Line
	6950 4900 6750 4900
Wire Wire Line
	6950 4600 6850 4600
Connection ~ 6850 4600
Wire Wire Line
	6850 4500 6850 5400
Wire Wire Line
	6050 4800 6950 4800
Wire Wire Line
	6050 4800 6050 5000
Wire Wire Line
	6050 5000 5750 5000
Wire Wire Line
	5950 4700 6950 4700
Wire Wire Line
	5950 4700 5950 4900
Wire Wire Line
	5950 4900 5750 4900
Wire Wire Line
	6850 5400 6950 5400
Wire Wire Line
	6750 4900 6750 5800
Wire Wire Line
	6950 5700 6750 5700
Connection ~ 6750 5700
Wire Wire Line
	6050 5500 6950 5500
Wire Wire Line
	6050 5500 6050 5300
Wire Wire Line
	6050 5300 5750 5300
Wire Wire Line
	5950 5600 6950 5600
Wire Wire Line
	5950 5600 5950 5400
Wire Wire Line
	5950 5400 5750 5400
$Comp
L R R13
U 1 1
P 6600 5300
F 0 "R13" H 6700 5350 50  0000 C CNN
F 1 "4.7k" V 6600 5300 50  0000 C CNN
F 2 "Resistors_SMD:R_0603" V 6530 5300 50  0001 C CNN
F 3 "" H 6600 5300 50  0000 C CNN
	1    6600 5300
	1    0    0    -1  
$EndComp
Wire Wire Line
	5850 5200 5750 5200
Wire Wire Line
	5850 4650 5850 5200
Wire Wire Line
	5750 4800 5850 4800
Connection ~ 5850 4800
Wire Wire Line
	5850 4300 5850 4350
Wire Wire Line
	6600 4650 6600 4700
Connection ~ 6600 4700
Wire Wire Line
	6300 4650 6300 4800
Connection ~ 6300 4800
Wire Wire Line
	6600 5450 6600 5500
Connection ~ 6600 5500
Wire Wire Line
	6300 5450 6300 5600
Connection ~ 6300 5600
Wire Wire Line
	6600 5100 6600 5150
Wire Wire Line
	6300 5100 6300 5150
Wire Wire Line
	6300 4300 6300 4350
Wire Wire Line
	6600 4300 6600 4350
$Comp
L +3.3V #PWR033
U 1 1
P 5850 4300
F 0 "#PWR033" H 5850 4150 50  0001 C CNN
F 1 "+3.3V" H 5850 4440 50  0000 C CNN
F 2 "" H 5850 4300 50  0000 C CNN
F 3 "" H 5850 4300 50  0000 C CNN
	1    5850 4300
	1    0    0    -1  
$EndComp
$Comp
L +3.3V #PWR034
U 1 1
P 6300 4300
F 0 "#PWR034" H 6300 4150 50  0001 C CNN
F 1 "+3.3V" H 6300 4440 50  0000 C CNN
F 2 "" H 6300 4300 50  0000 C CNN
F 3 "" H 6300 4300 50  0000 C CNN
	1    6300 4300
	1    0    0    -1  
$EndComp
$Comp
L +3.3V #PWR035
U 1 1
P 6600 4300
F 0 "#PWR035" H 6600 4150 50  0001 C CNN
F 1 "+3.3V" H 6600 4440 50  0000 C CNN
F 2 "" H 6600 4300 50  0000 C CNN
F 3 "" H 6600 4300 50  0000 C CNN
	1    6600 4300
	1    0    0    -1  
$EndComp
$Comp
L +3.3V #PWR036
U 1 1
P 6300 5100
F 0 "#PWR036" H 6300 4950 50  0001 C CNN
F 1 "+3.3V" H 6300 5240 50  0000 C CNN
F 2 "" H 6300 5100 50  0000 C CNN
F 3 "" H 6300 5100 50  0000 C CNN
	1    6300 5100
	1    0    0    -1  
$EndComp
$Comp
L +3.3V #PWR037
U 1 1
P 6600 5100
F 0 "#PWR037" H 6600 4950 50  0001 C CNN
F 1 "+3.3V" H 6600 5240 50  0000 C CNN
F 2 "" H 6600 5100 50  0000 C CNN
F 3 "" H 6600 5100 50  0000 C CNN
	1    6600 5100
	1    0    0    -1  
$EndComp
$Comp
L ZENER D3
U 1 1
P 4800 6900
F 0 "D3" V 4700 6800 50  0000 C CNN
F 1 "DDZ6V2B" V 4950 6700 50  0000 C CNN
F 2 "Diodes_SMD:SOD-123" H 4800 6900 50  0001 C CNN
F 3 "" H 4800 6900 50  0000 C CNN
	1    4800 6900
	0    1    1    0   
$EndComp
$Comp
L GND #PWR038
U 1 1
P 4800 7150
F 0 "#PWR038" H 4800 6900 50  0001 C CNN
F 1 "GND" H 4800 7000 50  0000 C CNN
F 2 "" H 4800 7150 50  0000 C CNN
F 3 "" H 4800 7150 50  0000 C CNN
	1    4800 7150
	1    0    0    -1  
$EndComp
$Comp
L CP C18
U 1 1
P 5100 6900
F 0 "C18" H 5125 7000 50  0000 L CNN
F 1 "100u" H 5125 6800 50  0000 L CNN
F 2 "Capacitors_Tantalum_SMD:TantalC_SizeD_EIA-7343_Reflow" H 5138 6750 50  0001 C CNN
F 3 "" H 5100 6900 50  0000 C CNN
	1    5100 6900
	1    0    0    -1  
$EndComp
$Comp
L GND #PWR039
U 1 1
P 5100 7150
F 0 "#PWR039" H 5100 6900 50  0001 C CNN
F 1 "GND" H 5100 7000 50  0000 C CNN
F 2 "" H 5100 7150 50  0000 C CNN
F 3 "" H 5100 7150 50  0000 C CNN
	1    5100 7150
	1    0    0    -1  
$EndComp
$Comp
L BARREL_JACK CON1
U 1 1
P 3900 6700
F 0 "CON1" H 3900 6950 50  0000 C CNN
F 1 "BARREL_JACK" H 3900 6500 50  0000 C CNN
F 2 "footprint:PJ-070AH-SMT" H 3900 6700 50  0001 C CNN
F 3 "" H 3900 6700 50  0000 C CNN
	1    3900 6700
	1    0    0    -1  
$EndComp
$Comp
L GND #PWR040
U 1 1
P 4250 6900
F 0 "#PWR040" H 4250 6650 50  0001 C CNN
F 1 "GND" H 4250 6750 50  0000 C CNN
F 2 "" H 4250 6900 50  0000 C CNN
F 3 "" H 4250 6900 50  0000 C CNN
	1    4250 6900
	1    0    0    -1  
$EndComp
Wire Wire Line
	4200 6800 4250 6800
Wire Wire Line
	4250 6800 4250 6900
Wire Wire Line
	4200 6600 5100 6600
Wire Wire Line
	4800 6600 4800 6700
Wire Wire Line
	4800 7150 4800 7100
Wire Wire Line
	5100 7150 5100 7050
Wire Wire Line
	5100 6500 5100 6750
Connection ~ 4800 6600
$Comp
L +5V #PWR041
U 1 1
P 5100 6500
F 0 "#PWR041" H 5100 6350 50  0001 C CNN
F 1 "+5V" H 5100 6640 50  0000 C CNN
F 2 "" H 5100 6500 50  0000 C CNN
F 3 "" H 5100 6500 50  0000 C CNN
	1    5100 6500
	1    0    0    -1  
$EndComp
Connection ~ 5100 6600
Text Notes 6100 5850 2    60   ~ 0
I2C ADDRESS 0x70
$EndSCHEMATC
